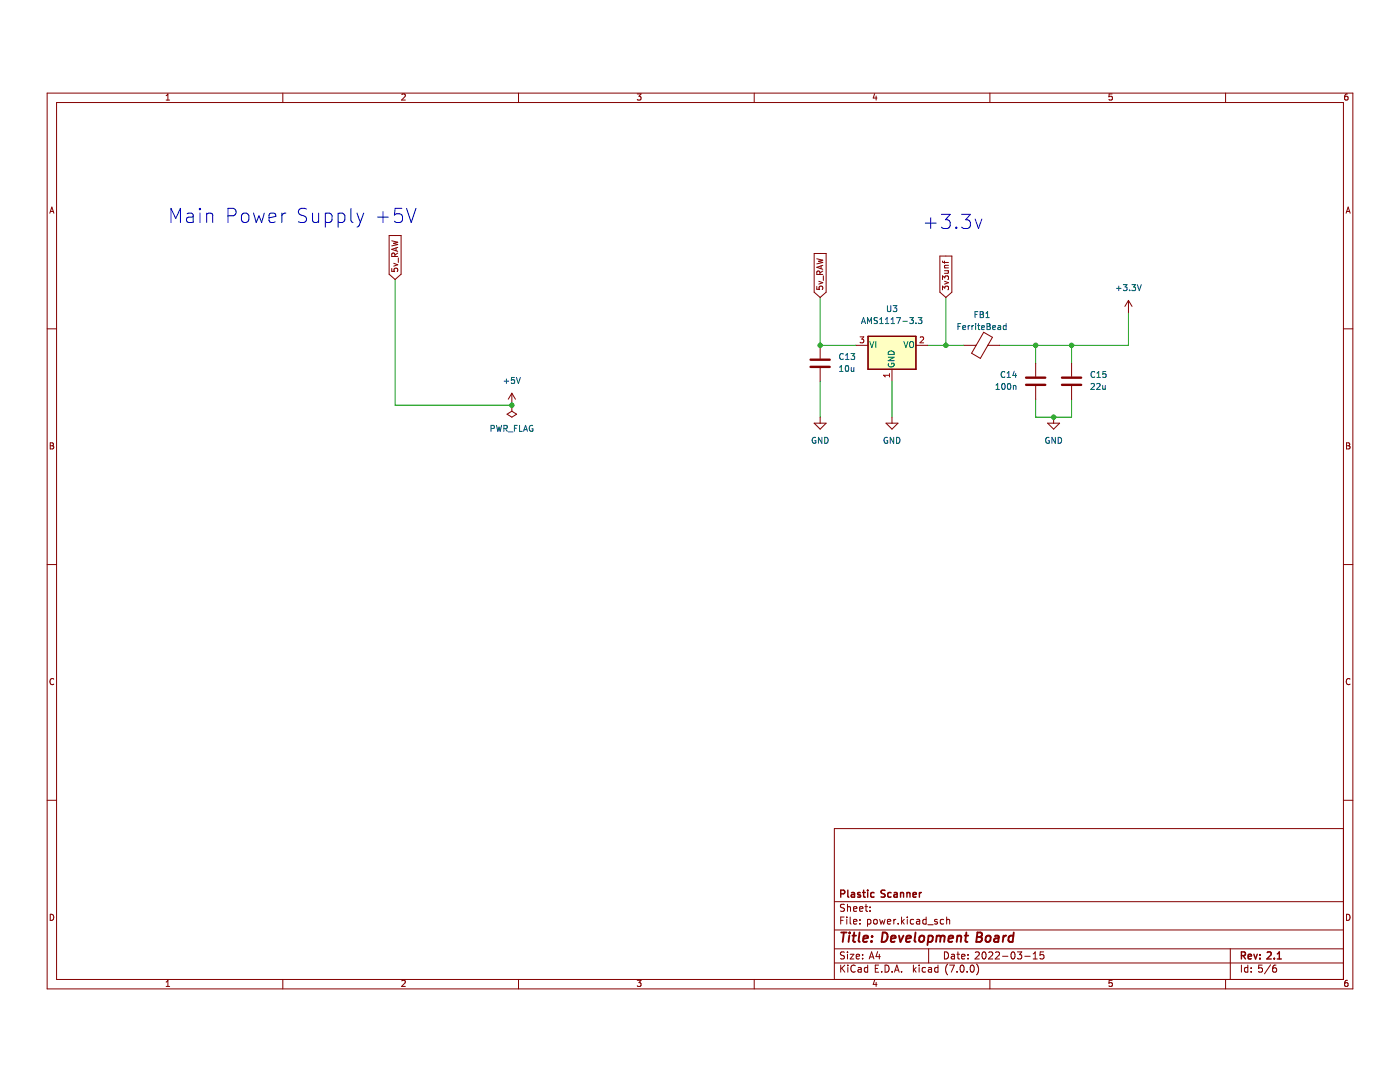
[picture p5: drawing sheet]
(kicad_sch (version 20230121) (generator eeschema)

 (paper "A4")

 (title_block
  (title "Development Board")
  (date "2022-03-15")
  (rev "2.1")
  (company "Plastic Scanner"))

 (lib_symbols
  (symbol "Device:C" (pin_numbers hide) (pin_names (offset 0.254)) (in_bom yes) (on_board yes)
   (property "Reference" "C" (at 0.635 2.54 0) (effects (font (size 1.27 1.27)) (justify left)))
   (property "Value" "C" (at 0.635 -2.54 0) (effects (font (size 1.27 1.27)) (justify left)))
   (property "Footprint" "" (at 0.9652 -3.81 0) (effects (font (size 1.27 1.27)) hide))
   (property "Datasheet" "~" (at 0 0 0) (effects (font (size 1.27 1.27)) hide))
   (symbol "C_0_1"
    (polyline (pts (xy -2.032 -0.762) (xy 2.032 -0.762)) (stroke (width 0.508) (type default)) (fill (type none)))
    (polyline (pts (xy -2.032 0.762) (xy 2.032 0.762)) (stroke (width 0.508) (type default)) (fill (type none))))
   (symbol "C_1_1"
    (pin passive line (at 0 3.81 270) (length 2.794) (name "~" (effects (font (size 1.27 1.27)))) (number "1" (effects (font (size 1.27 1.27)))))
    (pin passive line (at 0 -3.81 90) (length 2.794) (name "~" (effects (font (size 1.27 1.27)))) (number "2" (effects (font (size 1.27 1.27)))))))
  (symbol "Device:FerriteBead" (pin_numbers hide) (pin_names (offset 0)) (in_bom yes) (on_board yes)
   (property "Reference" "FB" (at -3.81 0.635 90) (effects (font (size 1.27 1.27))))
   (property "Value" "FerriteBead" (at 3.81 0 90) (effects (font (size 1.27 1.27))))
   (property "Footprint" "" (at -1.778 0 90) (effects (font (size 1.27 1.27)) hide))
   (property "Datasheet" "~" (at 0 0 0) (effects (font (size 1.27 1.27)) hide))
   (symbol "FerriteBead_0_1"
    (polyline (pts (xy 0 -1.27) (xy 0 -1.2192)) (stroke (width 0) (type default)) (fill (type none)))
    (polyline (pts (xy 0 1.27) (xy 0 1.2954)) (stroke (width 0) (type default)) (fill (type none)))
    (polyline (pts (xy -2.7686 0.4064) (xy -1.7018 2.2606) (xy 2.7686 -0.3048) (xy 1.6764 -2.159) (xy -2.7686 0.4064)) (stroke (width 0) (type default)) (fill (type none))))
   (symbol "FerriteBead_1_1"
    (pin passive line (at 0 3.81 270) (length 2.54) (name "~" (effects (font (size 1.27 1.27)))) (number "1" (effects (font (size 1.27 1.27)))))
    (pin passive line (at 0 -3.81 90) (length 2.54) (name "~" (effects (font (size 1.27 1.27)))) (number "2" (effects (font (size 1.27 1.27)))))))
  (symbol "Regulator_Linear:AMS1117-3.3" (pin_names (offset 0.254)) (in_bom yes) (on_board yes)
   (property "Reference" "U" (at -3.81 3.175 0) (effects (font (size 1.27 1.27))))
   (property "Value" "AMS1117-3.3" (at 0 3.175 0) (effects (font (size 1.27 1.27)) (justify left)))
   (property "Footprint" "Package_TO_SOT_SMD:SOT-223-3_TabPin2" (at 0 5.08 0) (effects (font (size 1.27 1.27)) hide))
   (property "Datasheet" "http://www.advanced-monolithic.com/pdf/ds1117.pdf" (at 2.54 -6.35 0) (effects (font (size 1.27 1.27)) hide))
   (symbol "AMS1117-3.3_0_1"
    (rectangle (start -5.08 -5.08) (end 5.08 1.905) (stroke (width 0.254) (type default)) (fill (type background))))
   (symbol "AMS1117-3.3_1_1"
    (pin power_in line (at 0 -7.62 90) (length 2.54) (name "GND" (effects (font (size 1.27 1.27)))) (number "1" (effects (font (size 1.27 1.27)))))
    (pin power_out line (at 7.62 0 180) (length 2.54) (name "VO" (effects (font (size 1.27 1.27)))) (number "2" (effects (font (size 1.27 1.27)))))
    (pin power_in line (at -7.62 0 0) (length 2.54) (name "VI" (effects (font (size 1.27 1.27)))) (number "3" (effects (font (size 1.27 1.27)))))))
  (symbol "power:+3.3V" (power) (pin_names (offset 0)) (in_bom yes) (on_board yes)
   (property "Reference" "#PWR" (at 0 -3.81 0) (effects (font (size 1.27 1.27)) hide))
   (property "Value" "+3.3V" (at 0 3.556 0) (effects (font (size 1.27 1.27))))
   (property "Footprint" "" (at 0 0 0) (effects (font (size 1.27 1.27)) hide))
   (property "Datasheet" "" (at 0 0 0) (effects (font (size 1.27 1.27)) hide))
   (symbol "+3.3V_0_1"
    (polyline (pts (xy -0.762 1.27) (xy 0 2.54)) (stroke (width 0) (type default)) (fill (type none)))
    (polyline (pts (xy 0 0) (xy 0 2.54)) (stroke (width 0) (type default)) (fill (type none)))
    (polyline (pts (xy 0 2.54) (xy 0.762 1.27)) (stroke (width 0) (type default)) (fill (type none))))
   (symbol "+3.3V_1_1"
    (pin power_in line (at 0 0 90) (length 0) hide (name "+3V3" (effects (font (size 1.27 1.27)))) (number "1" (effects (font (size 1.27 1.27)))))))
  (symbol "power:+5V" (power) (pin_names (offset 0)) (in_bom yes) (on_board yes)
   (property "Reference" "#PWR" (at 0 -3.81 0) (effects (font (size 1.27 1.27)) hide))
   (property "Value" "+5V" (at 0 3.556 0) (effects (font (size 1.27 1.27))))
   (property "Footprint" "" (at 0 0 0) (effects (font (size 1.27 1.27)) hide))
   (property "Datasheet" "" (at 0 0 0) (effects (font (size 1.27 1.27)) hide))
   (symbol "+5V_0_1"
    (polyline (pts (xy -0.762 1.27) (xy 0 2.54)) (stroke (width 0) (type default)) (fill (type none)))
    (polyline (pts (xy 0 0) (xy 0 2.54)) (stroke (width 0) (type default)) (fill (type none)))
    (polyline (pts (xy 0 2.54) (xy 0.762 1.27)) (stroke (width 0) (type default)) (fill (type none))))
   (symbol "+5V_1_1"
    (pin power_in line (at 0 0 90) (length 0) hide (name "+5V" (effects (font (size 1.27 1.27)))) (number "1" (effects (font (size 1.27 1.27)))))))
  (symbol "power:GND" (power) (pin_names (offset 0)) (in_bom yes) (on_board yes)
   (property "Reference" "#PWR" (at 0 -6.35 0) (effects (font (size 1.27 1.27)) hide))
   (property "Value" "GND" (at 0 -3.81 0) (effects (font (size 1.27 1.27))))
   (property "Footprint" "" (at 0 0 0) (effects (font (size 1.27 1.27)) hide))
   (property "Datasheet" "" (at 0 0 0) (effects (font (size 1.27 1.27)) hide))
   (symbol "GND_0_1"
    (polyline (pts (xy 0 0) (xy 0 -1.27) (xy 1.27 -1.27) (xy 0 -2.54) (xy -1.27 -1.27) (xy 0 -1.27)) (stroke (width 0) (type default)) (fill (type none))))
   (symbol "GND_1_1"
    (pin power_in line (at 0 0 270) (length 0) hide (name "GND" (effects (font (size 1.27 1.27)))) (number "1" (effects (font (size 1.27 1.27)))))))
  (symbol "power:PWR_FLAG" (power) (pin_numbers hide) (pin_names (offset 0) hide) (in_bom yes) (on_board yes)
   (property "Reference" "#FLG" (at 0 1.905 0) (effects (font (size 1.27 1.27)) hide))
   (property "Value" "PWR_FLAG" (at 0 3.81 0) (effects (font (size 1.27 1.27))))
   (property "Footprint" "" (at 0 0 0) (effects (font (size 1.27 1.27)) hide))
   (property "Datasheet" "~" (at 0 0 0) (effects (font (size 1.27 1.27)) hide))
   (symbol "PWR_FLAG_0_0"
    (pin power_out line (at 0 0 90) (length 0) (name "pwr" (effects (font (size 1.27 1.27)))) (number "1" (effects (font (size 1.27 1.27))))))
   (symbol "PWR_FLAG_0_1"
    (polyline (pts (xy 0 0) (xy 0 1.27) (xy -1.016 1.905) (xy 0 2.54) (xy 1.016 1.905) (xy 0 1.27)) (stroke (width 0) (type default)) (fill (type none))))))

 (junction (at 173.99 63.5) (diameter 0) (color 0 0 0 0))
 (junction (at 219.71 63.5) (diameter 0) (color 0 0 0 0))
 (junction (at 227.33 63.5) (diameter 0) (color 0 0 0 0))
 (junction (at 108.585 76.2) (diameter 0) (color 0 0 0 0))
 (junction (at 200.66 63.5) (diameter 0) (color 0 0 0 0))
 (junction (at 223.52 78.74) (diameter 0) (color 0 0 0 0))

 (wire (pts (xy 219.71 74.93) (xy 219.71 78.74)) (stroke (width 0) (type default)))
 (wire (pts (xy 173.99 71.12) (xy 173.99 78.74)) (stroke (width 0) (type default)))
 (wire (pts (xy 83.82 49.53) (xy 83.82 76.2)) (stroke (width 0) (type default)))
 (wire (pts (xy 173.99 53.34) (xy 173.99 63.5)) (stroke (width 0) (type default)))
 (wire (pts (xy 219.71 63.5) (xy 219.71 67.31)) (stroke (width 0) (type default)))
 (wire (pts (xy 219.71 78.74) (xy 223.52 78.74)) (stroke (width 0) (type default)))
 (wire (pts (xy 212.09 63.5) (xy 219.71 63.5)) (stroke (width 0) (type default)))
 (wire (pts (xy 173.99 63.5) (xy 181.61 63.5)) (stroke (width 0) (type default)))
 (wire (pts (xy 227.33 78.74) (xy 223.52 78.74)) (stroke (width 0) (type default)))
 (wire (pts (xy 196.85 63.5) (xy 200.66 63.5)) (stroke (width 0) (type default)))
 (wire (pts (xy 227.33 74.93) (xy 227.33 78.74)) (stroke (width 0) (type default)))
 (wire (pts (xy 189.23 71.12) (xy 189.23 78.74)) (stroke (width 0) (type default)))
 (wire (pts (xy 239.395 56.515) (xy 239.395 63.5)) (stroke (width 0) (type default)))
 (wire (pts (xy 200.66 53.34) (xy 200.66 63.5)) (stroke (width 0) (type default)))
 (wire (pts (xy 219.71 63.5) (xy 227.33 63.5)) (stroke (width 0) (type default)))
 (wire (pts (xy 200.66 63.5) (xy 204.47 63.5)) (stroke (width 0) (type default)))
 (wire (pts (xy 227.33 63.5) (xy 227.33 67.31)) (stroke (width 0) (type default)))
 (wire (pts (xy 227.33 63.5) (xy 239.395 63.5)) (stroke (width 0) (type default)))
 (wire (pts (xy 83.82 76.2) (xy 108.585 76.2)) (stroke (width 0) (type default)))

 (text "Main Power Supply +5V" (at 35.56 38.1 0) (effects (font (size 3 3)) (justify left bottom)))
 (text "+3.3v" (at 195.58 39.37 0) (effects (font (size 3 3)) (justify left bottom)))

 (global_label "3v3unf" (shape input) (at 200.66 53.34 90) (fields_autoplaced) (effects (font (size 1.27 1.27)) (justify left))
  (property "Intersheetrefs" "${INTERSHEET_REFS}" (at 200.66 44.0239 90) (effects (font (size 1.27 1.27)) (justify left) hide)))
 (global_label "5v_RAW" (shape input) (at 173.99 53.34 90) (fields_autoplaced) (effects (font (size 1.27 1.27)) (justify left))
  (property "Intersheetrefs" "${INTERSHEET_REFS}" (at 173.99 43.4795 90) (effects (font (size 1.27 1.27)) (justify left) hide)))
 (global_label "5v_RAW" (shape input) (at 83.82 49.53 90) (fields_autoplaced) (effects (font (size 1.27 1.27)) (justify left))
  (property "Intersheetrefs" "${INTERSHEET_REFS}" (at 83.82 39.6695 90) (effects (font (size 1.27 1.27)) (justify left) hide)))

 (symbol (lib_id "Device:C") (at 227.33 71.12 0) (unit 1) (in_bom yes) (on_board yes) (dnp no) (fields_autoplaced)
  (property "Reference" "C15" (at 231.14 69.8499 0) (effects (font (size 1.27 1.27)) (justify left)))
  (property "Value" "22u" (at 231.14 72.3899 0) (effects (font (size 1.27 1.27)) (justify left)))
  (property "Footprint" "Capacitor_SMD:C_0805_2012Metric_Pad1.18x1.45mm_HandSolder" (at 228.2952 74.93 0) (effects (font (size 1.27 1.27)) hide))
  (property "Datasheet" "~" (at 227.33 71.12 0) (effects (font (size 1.27 1.27)) hide)) (pin "1") (pin "2"))

 (symbol (lib_id "power:PWR_FLAG") (at 108.585 76.2 0) (mirror x) (unit 1) (in_bom yes) (on_board yes) (dnp no) (fields_autoplaced)
  (property "Reference" "#FLG01" (at 108.585 78.105 0) (effects (font (size 1.27 1.27)) hide))
  (property "Value" "PWR_FLAG" (at 108.585 81.28 0) (effects (font (size 1.27 1.27))))
  (property "Footprint" "" (at 108.585 76.2 0) (effects (font (size 1.27 1.27)) hide))
  (property "Datasheet" "~" (at 108.585 76.2 0) (effects (font (size 1.27 1.27)) hide)) (pin "1"))

 (symbol (lib_id "power:GND") (at 223.52 78.74 0) (unit 1) (in_bom yes) (on_board yes) (dnp no) (fields_autoplaced)
  (property "Reference" "#PWR025" (at 223.52 85.09 0) (effects (font (size 1.27 1.27)) hide))
  (property "Value" "GND" (at 223.52 83.82 0) (effects (font (size 1.27 1.27))))
  (property "Footprint" "" (at 223.52 78.74 0) (effects (font (size 1.27 1.27)) hide))
  (property "Datasheet" "" (at 223.52 78.74 0) (effects (font (size 1.27 1.27)) hide)) (pin "1"))

 (symbol (lib_id "Device:FerriteBead") (at 208.28 63.5 270) (unit 1) (in_bom yes) (on_board yes) (dnp no) (fields_autoplaced)
  (property "Reference" "FB1" (at 208.3308 57.15 90) (effects (font (size 1.27 1.27))))
  (property "Value" "FerriteBead" (at 208.3308 59.69 90) (effects (font (size 1.27 1.27))))
  (property "Footprint" "Resistor_SMD:R_0805_2012Metric_Pad1.20x1.40mm_HandSolder" (at 208.28 61.722 90) (effects (font (size 1.27 1.27)) hide))
  (property "Datasheet" "~" (at 208.28 63.5 0) (effects (font (size 1.27 1.27)) hide)) (pin "1") (pin "2"))

 (symbol (lib_id "Device:C") (at 219.71 71.12 0) (mirror x) (unit 1) (in_bom yes) (on_board yes) (dnp no) (fields_autoplaced)
  (property "Reference" "C14" (at 215.9 69.8499 0) (effects (font (size 1.27 1.27)) (justify right)))
  (property "Value" "100n" (at 215.9 72.3899 0) (effects (font (size 1.27 1.27)) (justify right)))
  (property "Footprint" "Capacitor_SMD:C_0805_2012Metric_Pad1.18x1.45mm_HandSolder" (at 220.6752 67.31 0) (effects (font (size 1.27 1.27)) hide))
  (property "Datasheet" "~" (at 219.71 71.12 0) (effects (font (size 1.27 1.27)) hide)) (pin "1") (pin "2"))

 (symbol (lib_id "Device:C") (at 173.99 67.31 0) (unit 1) (in_bom yes) (on_board yes) (dnp no) (fields_autoplaced)
  (property "Reference" "C13" (at 177.8 66.0399 0) (effects (font (size 1.27 1.27)) (justify left)))
  (property "Value" "10u" (at 177.8 68.5799 0) (effects (font (size 1.27 1.27)) (justify left)))
  (property "Footprint" "Capacitor_SMD:C_0805_2012Metric_Pad1.18x1.45mm_HandSolder" (at 174.9552 71.12 0) (effects (font (size 1.27 1.27)) hide))
  (property "Datasheet" "~" (at 173.99 67.31 0) (effects (font (size 1.27 1.27)) hide)) (pin "1") (pin "2"))

 (symbol (lib_id "power:+5V") (at 108.585 76.2 0) (unit 1) (in_bom yes) (on_board yes) (dnp no) (fields_autoplaced)
  (property "Reference" "#PWR022" (at 108.585 80.01 0) (effects (font (size 1.27 1.27)) hide))
  (property "Value" "+5V" (at 108.585 71.12 0) (effects (font (size 1.27 1.27))))
  (property "Footprint" "" (at 108.585 76.2 0) (effects (font (size 1.27 1.27)) hide))
  (property "Datasheet" "" (at 108.585 76.2 0) (effects (font (size 1.27 1.27)) hide)) (pin "1"))

 (symbol (lib_id "power:+3.3V") (at 239.395 56.515 0) (unit 1) (in_bom yes) (on_board yes) (dnp no) (fields_autoplaced)
  (property "Reference" "#PWR026" (at 239.395 60.325 0) (effects (font (size 1.27 1.27)) hide))
  (property "Value" "+3.3V" (at 239.395 51.435 0) (effects (font (size 1.27 1.27))))
  (property "Footprint" "" (at 239.395 56.515 0) (effects (font (size 1.27 1.27)) hide))
  (property "Datasheet" "" (at 239.395 56.515 0) (effects (font (size 1.27 1.27)) hide)) (pin "1"))

 (symbol (lib_id "Regulator_Linear:AMS1117-3.3") (at 189.23 63.5 0) (unit 1) (in_bom yes) (on_board yes) (dnp no) (fields_autoplaced)
  (property "Reference" "U3" (at 189.23 55.88 0) (effects (font (size 1.27 1.27))))
  (property "Value" "AMS1117-3.3" (at 189.23 58.42 0) (effects (font (size 1.27 1.27))))
  (property "Footprint" "Package_TO_SOT_SMD:SOT-223-3_TabPin2" (at 189.23 58.42 0) (effects (font (size 1.27 1.27)) hide))
  (property "Datasheet" "http://www.advanced-monolithic.com/pdf/ds1117.pdf" (at 191.77 69.85 0) (effects (font (size 1.27 1.27)) hide)) (pin "1") (pin "2") (pin "3"))

 (symbol (lib_id "power:GND") (at 189.23 78.74 0) (unit 1) (in_bom yes) (on_board yes) (dnp no) (fields_autoplaced)
  (property "Reference" "#PWR024" (at 189.23 85.09 0) (effects (font (size 1.27 1.27)) hide))
  (property "Value" "GND" (at 189.23 83.82 0) (effects (font (size 1.27 1.27))))
  (property "Footprint" "" (at 189.23 78.74 0) (effects (font (size 1.27 1.27)) hide))
  (property "Datasheet" "" (at 189.23 78.74 0) (effects (font (size 1.27 1.27)) hide)) (pin "1"))

 (symbol (lib_id "power:GND") (at 173.99 78.74 0) (unit 1) (in_bom yes) (on_board yes) (dnp no) (fields_autoplaced)
  (property "Reference" "#PWR023" (at 173.99 85.09 0) (effects (font (size 1.27 1.27)) hide))
  (property "Value" "GND" (at 173.99 83.82 0) (effects (font (size 1.27 1.27))))
  (property "Footprint" "" (at 173.99 78.74 0) (effects (font (size 1.27 1.27)) hide))
  (property "Datasheet" "" (at 173.99 78.74 0) (effects (font (size 1.27 1.27)) hide)) (pin "1")))
